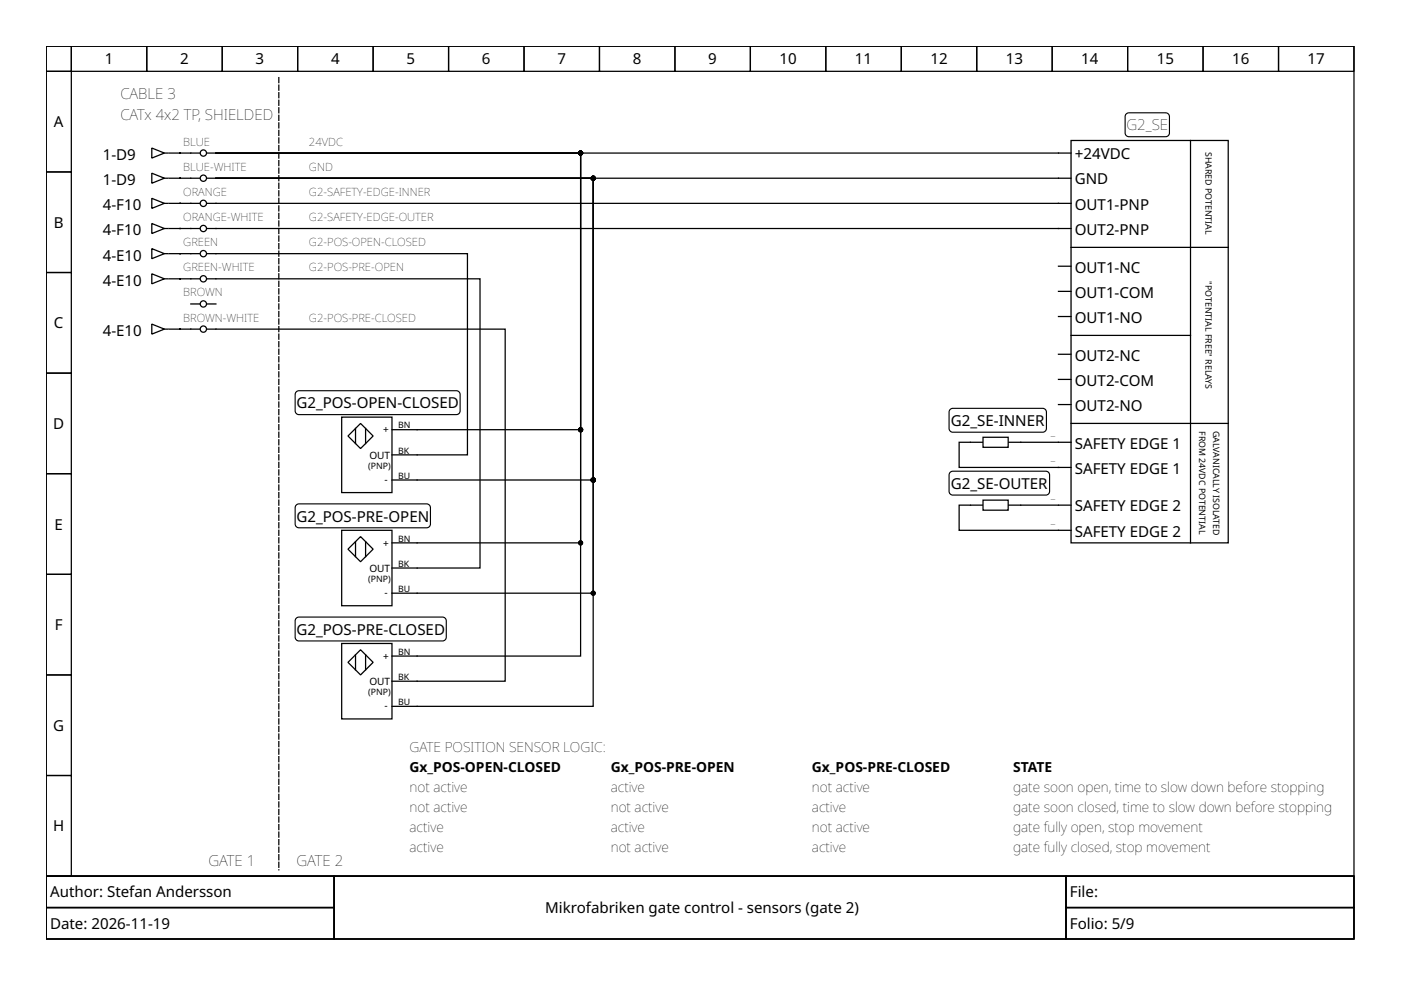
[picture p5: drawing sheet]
<svg xmlns="http://www.w3.org/2000/svg" width="297mm" height="210mm" viewBox="0 0 297 210" stroke-linecap="round" stroke-linejoin="round" font-family="sans-serif">
<g fill="none" stroke="#000" stroke-width=".27">
<path d="M9.8 9.8h277.3v176h-277.3zM9.8 9.8h5.3v5.3h-5.3zM9.8 15.1h5.3v21.4h-5.3zM15.1 9.8h16v5.3h-16zM31.1 9.8h16v5.3h-16zM47.1 9.8h16v5.3h-16zM63.1 9.8h16v5.3h-16zM79.1 9.8h16v5.3h-16zM95.1 9.8h16v5.3h-16zM111.1 9.8h16v5.3h-16zM127.1 9.8h16v5.3h-16zM143.1 9.8h16v5.3h-16z"/>
<path d="M159.1 9.8h16v5.3h-16zM175.1 9.8h16v5.3h-16zM191.1 9.8h16v5.3h-16zM207.1 9.8h16v5.3h-16zM223.1 9.8h16v5.3h-16zM239.1 9.8h16v5.3h-16zM255.1 9.8h16v5.3h-16zM271.1 9.8h16v5.3h-16zM9.8 36.5h5.3v21.3h-5.3zM9.8 57.8h5.3v21.3h-5.3zM32.2 47.4l2.7 1-2.7 1.1zM32.2 42.1l2.7 1-2.7 1.1z"/>
<path d="M34.9 48.4h.8M34.9 43.1h.8M9.8 79.1h5.3v21.3h-5.3zM9.8 100.4h5.3v21.4h-5.3zM205.8 107.1h10.6M9.8 121.8h5.3v21.3h-5.3zM9.8 143.1h5.3v21.3h-5.3zM9.8 164.4h5.3v21.4h-5.3zM9.8 185.8h277.3v13.3h-277.3zM9.8 185.8h61v6.6h-61zM9.8 192.4h61v6.7h-61zM70.8 185.8h155.2v13.3h-155.2z"/>
<path d="M226 185.8h61.1v6.6h-61.1zM226 192.4h61.1v6.7h-61.1z"/>
</g>
<path d="M59.1 16.5v167.9" fill="none" stroke="#000" stroke-width=".27" stroke-dasharray="1.1 .5"/>
<path d="M208.4 106h5.4v2.2h-5.4z" fill-rule="evenodd" fill="#fff" stroke="#000" stroke-width=".27"/>
<path d="M62.8 83.1l.6-.3h33.4a.8 .8 0 0 1 .8 .8v3.5a.8 .8 0 0 1-.8 .8h-33.4a.8 .8 0 0 1-.8-.8v-3.5zM201.5 100.1l.5-.2h19.7a.8 .8 0 0 1 .8 .8v3.5a.8 .8 0 0 1-.8 .8h-19.7a.8 .8 0 0 1-.8-.8v-3.5z" fill="none" stroke="#000" stroke-width=".24"/>
<g fill="none" stroke="#000" stroke-width=".27">
<path d="M40.5 43.1h1.8M43.9 43.1h1.9M72.4 88.4h10.7v16h-10.7zM75.4 90.8v3.2M76.4 89.8l2.7 2.6-2.7 2.7-2.6-2.7zM77.5 90.8v3.2M83.1 96.4h5.3M83.1 91.1h5.3M205.8 93.8h10.6M83.1 101.8h5.3"/>
<circle cx="43.1" cy="43.1" r=".67"/>
</g>
<path d="M208.4 92.7h5.4v2.1h-5.4z" fill-rule="evenodd" fill="#fff" stroke="#000" stroke-width=".27"/>
<path d="M238.8 24.2l.5-.3h7.8a.8 .8 0 0 1 .8 .8v3.5a.8 .8 0 0 1-.8 .8h-7.8a.8 .8 0 0 1-.8-.8v-3.5zM201.5 86.8l.5-.2h19.1a.8 .8 0 0 1 .8 .8v3.4a.8 .8 0 0 1-.8 .8h-19.1a.8 .8 0 0 1-.8-.8v-3.4zM62.8 107.1l.6-.3h27.1a.8 .8 0 0 1 .8 .8v3.5a.8 .8 0 0 1-.8 .8h-27.1a.8 .8 0 0 1-.8-.8v-3.5zM62.8 131.1l.6-.3h30.4a.8 .8 0 0 1 .8 .8v3.5a.8 .8 0 0 1-.8 .8h-30.4a.8 .8 0 0 1-.8-.8v-3.5z" fill="none" stroke="#000" stroke-width=".24"/>
<g fill="none" stroke="#000" stroke-width=".27">
<path d="M32.2 31.4l2.7 1.1-2.7 1zM32.2 36.7l2.7 1.1-2.7 1.1zM34.9 32.5h.8M34.9 37.8h.8M35.9 37.8h6.4M35.9 32.5h6.4M43.9 32.5h1.9M43.9 37.8h1.9M45.8 32.5h77.3v58.6h-34.7M45.8 32.5h77.3v106.6h-40M45.8 37.8h80v88h-42.7M45.8 37.8h80v64h-37.4"/>
<path d="M45.8 32.5h77.3v82.6h-40M45.8 37.8h80v112h-42.7M227.1 29.8h33.3v85.3h-33.3zM227.1 32.5h-181.3M227.1 37.8h-181.3M252.4 29.8v85.3M32.2 58l2.7 1.1-2.7 1.1zM32.2 52.7l2.7 1.1-2.7 1zM34.9 59.1h.8M34.9 53.8h.8M35.9 59.1h6.4M35.9 43.1h4.6"/>
<path d="M35.9 48.4h6.4M42.3 53.8h-6.4M43.9 59.1h57.9v61.3h-18.7M43.9 53.8h55.2v42.6h-10.7M224.4 56.4h2.7M227.1 43.1h-181.3M227.1 48.4h-183.2M227.1 52.4h33.3M32.2 68.7l2.7 1.1-2.7 1zM34.9 69.8h.8M40.5 64.4h1.8M42.3 69.8h-6.4"/>
<path d="M43.9 69.8h63.2v74.6h-24M43.9 64.4h1.9M224.4 75.1h2.7M224.4 67.1h2.7M224.4 61.8h2.7M227.1 71.1h25.3M205.8 93.8h-2.4v5.3h23.7M216.4 93.8h10.7M224.4 85.8h2.7M224.4 80.4h2.7M227.1 89.8h33.3M72.4 112.4h10.7v16h-10.7z"/>
<path d="M73.8 116.4l2.6-2.6 2.7 2.6-2.7 2.7zM75.4 114.8v3.2M77.5 114.8v3.2M205.8 107.1h-2.4v5.3h23.7M216.4 107.1h10.7M72.4 136.4h10.7v16h-10.7zM75.4 138.8v3.2M77.5 138.8v3.2M73.8 140.4l2.6-2.6 2.7 2.6-2.7 2.7z"/>
<circle cx="43.1" cy="32.5" r=".67"/>
<circle cx="43.1" cy="37.8" r=".67"/>
<circle cx="43.1" cy="53.8" r=".67"/>
<circle cx="43.1" cy="48.4" r=".67"/>
<circle cx="43.1" cy="59.1" r=".67"/>
<circle cx="43.1" cy="69.8" r=".67"/>
<circle cx="43.1" cy="64.4" r=".67"/>
</g>
<g fill="#000" stroke="#000" stroke-width=".27">
<circle cx="123.1" cy="32.5" r=".4"/>
<circle cx="125.8" cy="37.8" r=".4"/>
<circle cx="123.1" cy="91.1" r=".4"/>
<circle cx="123.1" cy="115.1" r=".4"/>
<circle cx="125.8" cy="101.8" r=".4"/>
<circle cx="125.8" cy="125.8" r=".4"/>
</g>
<g font-size="3.2">
<text x="22.2" y="13.7">1</text>
<text x="38.2" y="13.7">2</text>
<text x="54.2" y="13.7">3</text>
<text x="70.2" y="13.7">4</text>
<text x="86.2" y="13.7">5</text>
<text x="102.2" y="13.7">6</text>
<text x="118.2" y="13.7">7</text>
<text x="134.2" y="13.7">8</text>
<text x="150.2" y="13.7">9</text>
<text x="165.3" y="13.7">10</text>
<text x="181.3" y="13.7">11</text>
<text x="197.3" y="13.7">12</text>
<text x="213.3" y="13.7">13</text>
<text x="229.3" y="13.7">14</text>
<text x="245.2" y="13.7">15</text>
<text x="261.2" y="13.7">16</text>
<text x="277.2" y="13.7">17</text>
<text x="25.5" y="21">CABLE 3</text>
<text x="11.4" y="27">A</text>
<text x="25.5" y="25.5">CATx 4x2 TP, SHIELDED</text>
<text x="238.8" y="27.7">G2_SE</text>
<text x="21.8" y="33.9">1-D9</text>
<text x="227.9" y="33.8">+24VDC</text>
<text x="21.8" y="39.3">1-D9</text>
<text x="227.9" y="39.1">GND</text>
<text x="21.8" y="44.6">4-F10</text>
<text x="227.9" y="44.4">OUT1-PNP</text>
<text x="11.4" y="48.3">B</text>
<text x="21.8" y="49.9">4-F10</text>
<text x="227.9" y="49.8">OUT2-PNP</text>
<text x="21.8" y="55.2">4-E10</text>
<text x="227.9" y="57.8">OUT1-NC</text>
<text x="21.8" y="60.6">4-E10</text>
<text x="227.9" y="63.1">OUT1-COM</text>
<text x="11.4" y="69.6">C</text>
<text x="21.8" y="71.2">4-E10</text>
<text x="227.9" y="68.4">OUT1-NO</text>
<text x="227.9" y="76.4">OUT2-NC</text>
<text x="227.9" y="81.8">OUT2-COM</text>
<text x="62.8" y="86.6">G2_POS-OPEN-CLOSED</text>
<text x="227.9" y="87.1">OUT2-NO</text>
<text x="11.3" y="91">D</text>
<text x="201.6" y="90.3">G2_SE-INNER</text>
<text x="227.9" y="95.1">SAFETY EDGE 1</text>
<text x="227.9" y="100.4">SAFETY EDGE 1</text>
<text x="201.6" y="103.6">G2_SE-OUTER</text>
<text x="11.6" y="112.3">E</text>
<text x="62.8" y="110.6">G2_POS-PRE-OPEN</text>
<text x="227.9" y="108.4">SAFETY EDGE 2</text>
<text x="227.9" y="113.8">SAFETY EDGE 2</text>
<text x="11.6" y="133.6">F</text>
<text x="62.8" y="134.6">G2_POS-PRE-CLOSED</text>
<text x="11.3" y="155">G</text>
<text x="11.3" y="176.3">H</text>
<text x="44.2" y="183.6">GATE 1</text>
<text x="62.8" y="183.6">GATE 2</text>
<text x="10.6" y="190.3">Author: Stefan Andersson</text>
<text x="226.8" y="190.3">File:</text>
<text x="10.6" y="197">Date: 2026-11-19</text>
<text x="115.6" y="193.6">Mikrofabriken gate control - sensors (gate 2)</text>
<text x="226.8" y="197">Folio: 5/9</text>
</g>
<g font-size="2.9">
<text x="86.8" y="159.4">GATE POSITION SENSOR LOGIC:</text>
<text x="86.8" y="163.6">Gx_POS-OPEN-CLOSED</text>
<text x="86.8" y="167.9">not active</text>
<text x="129.5" y="163.6">Gx_POS-PRE-OPEN</text>
<text x="129.5" y="167.9">active</text>
<text x="172.2" y="163.6">Gx_POS-PRE-CLOSED</text>
<text x="172.2" y="167.9">not active</text>
<text x="214.8" y="163.6">STATE</text>
<text x="214.8" y="167.9">gate soon open, time to slow down before stopping</text>
<text x="86.8" y="172.2">not active</text>
<text x="129.5" y="172.2">not active</text>
<text x="172.2" y="172.2">active</text>
<text x="214.8" y="172.2">gate soon closed, time to slow down before stopping</text>
<text x="86.8" y="176.4">active</text>
<text x="129.5" y="176.4">active</text>
<text x="172.2" y="176.4">not active</text>
<text x="214.8" y="176.4">gate fully open, stop movement</text>
<text x="86.8" y="180.7">active</text>
<text x="129.5" y="180.7">not active</text>
<text x="172.2" y="180.7">active</text>
<text x="214.8" y="180.7">gate fully closed, stop movement</text>
</g>
<g font-size="2.4">
<text x="38.9" y="30.9">BLUE</text>
<text x="65.5" y="30.9">24VDC</text>
<text x="38.9" y="41.5">ORANGE</text>
<text x="38.9" y="36.2">BLUE-WHITE</text>
<text x="65.5" y="41.5">G2-SAFETY-EDGE-INNER</text>
<text x="65.5" y="36.2">GND</text>
<text x="38.9" y="46.8">ORANGE-WHITE</text>
<text x="65.5" y="46.8">G2-SAFETY-EDGE-OUTER</text>
<text x="38.9" y="52.2">GREEN</text>
<text x="65.5" y="52.2">G2-POS-OPEN-CLOSED</text>
<text x="38.9" y="57.5">GREEN-WHITE</text>
<text x="65.5" y="57.5">G2-POS-PRE-OPEN</text>
<text x="38.9" y="62.8">BROWN</text>
<text x="38.9" y="68.2">BROWN-WHITE</text>
<text x="65.5" y="68.2">G2-POS-PRE-CLOSED</text>
<text x="222.8" y="92.2">_</text>
<text x="222.8" y="97.5">_</text>
<text x="222.8" y="105.5">_</text>
<text x="222.8" y="110.8">_</text>
</g>
<g font-size="2.1">
<text x="81.2" y="91.9">+</text>
<text x="78.3" y="97.2">OUT</text>
<text x="81.5" y="102.3">-</text>
<text x="81.2" y="115.9">+</text>
<text x="78.3" y="121.2">OUT</text>
<text x="81.5" y="126.3">-</text>
<text x="81.2" y="139.9">+</text>
<text x="78.3" y="145.2">OUT</text>
<text x="81.5" y="150.3">-</text>
</g>
<g font-size="1.9">
<text x="255.6" y="32.2" transform="rotate(90 255.6 32.2)">SHARED POTENTIAL</text>
<text x="255.6" y="59.6" transform="rotate(90 255.6 59.6)">&quot;POTENTIAL FREE&quot; RELAYS</text>
<text x="84.4" y="90.8">BN</text>
<text x="254.3" y="91.4" transform="rotate(90 254.3 91.4)">FROM 24VDC POTENTIAL</text>
<text x="257.2" y="91.4" transform="rotate(90 257.2 91.4)">GALVANICALLY ISOLATED</text>
<text x="78" y="99.4">(PNP)</text>
<text x="84.4" y="96.2">BK</text>
<text x="84.4" y="101.5">BU</text>
<text x="84.4" y="114.8">BN</text>
<text x="78" y="123.4">(PNP)</text>
<text x="84.4" y="120.2">BK</text>
<text x="84.4" y="125.5">BU</text>
<text x="84.4" y="138.8">BN</text>
<text x="78" y="147.4">(PNP)</text>
<text x="84.4" y="144.2">BK</text>
<text x="84.4" y="149.5">BU</text>
</g>
</svg>
